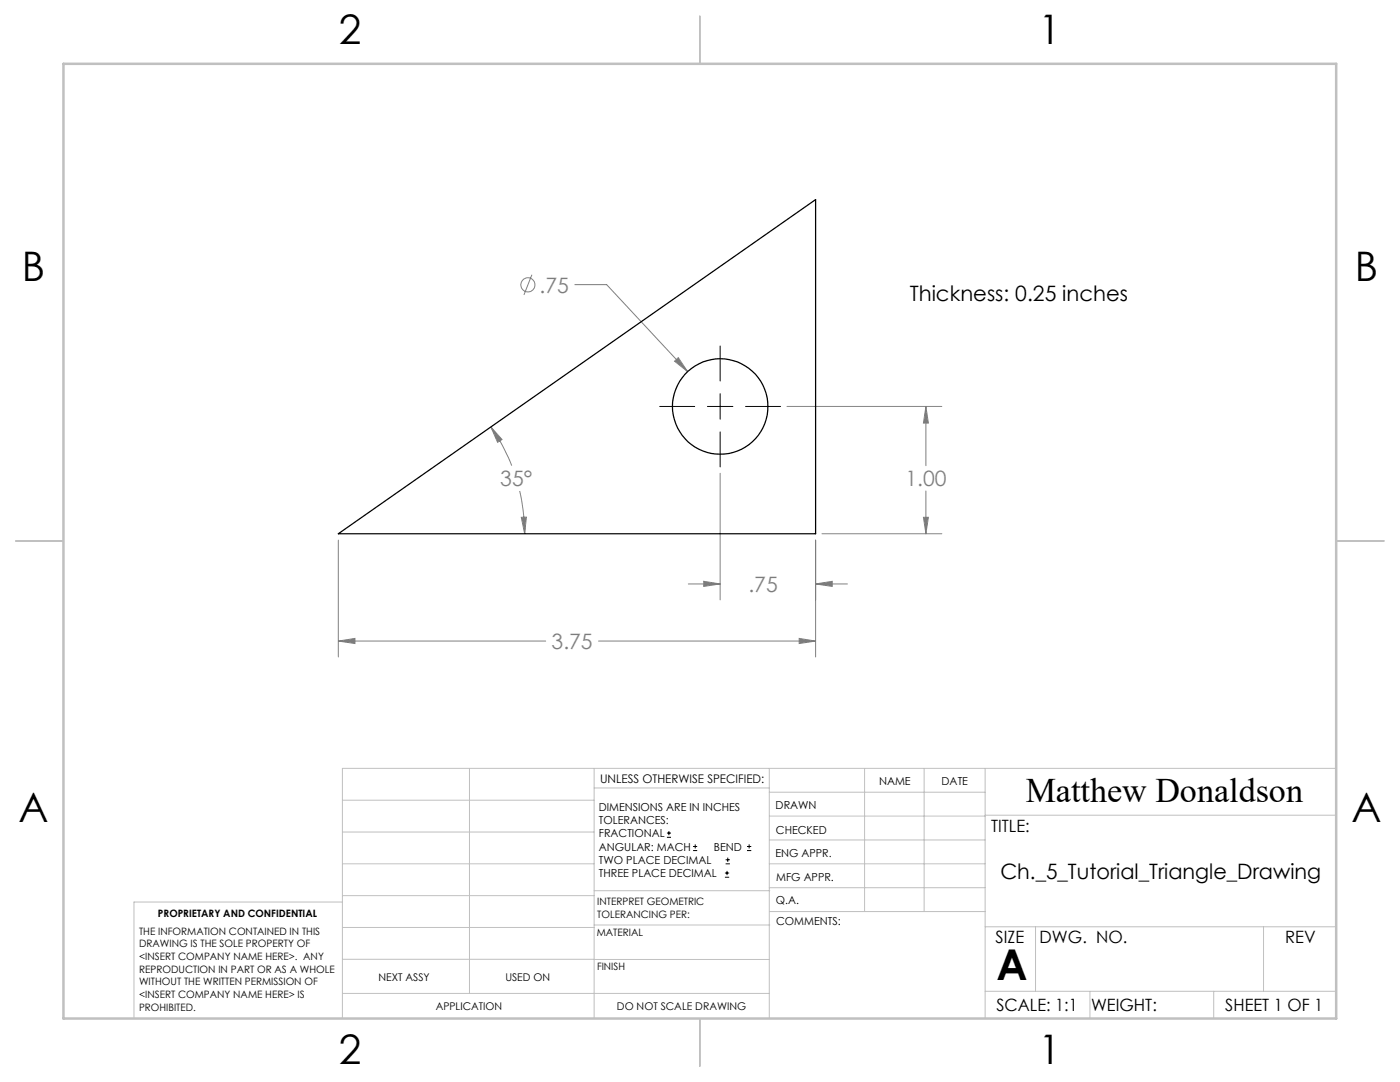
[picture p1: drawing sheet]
<svg xmlns="http://www.w3.org/2000/svg" width="279mm" height="216mm" viewBox="0 0 279 216" stroke-linecap="round" stroke-linejoin="round" font-family="sans-serif">
<g fill="none" stroke="#808080" stroke-width=".2">
<path d="M106.2 54.8l-1.6 4M114.7 56.8h6.4l16.1 17.4M134.6 72.1l.8-.7 1.8 2.8zM98 85.2l2.2 2.5-.9 .6zM98 85.2a35 35 0 0 1 4.1 7.7M103.7 98a39.4 39.4 0 0 1 1 8.5M143.7 94.4v25.3M157.1 81.1h30.9M184.8 81.1l.5 3.3h-1zM184.8 81.1v11.8M184.8 98v8.5M67.5 107.8v23.3"/>
<path d="M104 103.2h1.1l-.4 3.3zM137.4 116.5h6.3M140.4 116l3.3 .5-3.3 .5zM162.8 116.5l3.3-.5v1zM162.8 107.8v23.3M162.8 116.5h6.3M164 106.5h24M184.3 103.2h1l-.5 3.3zM67.5 127.9l3.3-.5v1zM67.5 127.9h41.4M119.5 127.9h43.3M159.5 127.4l3.3 .5-3.3 .5z"/>
<circle cx="105.4" cy="56.8" r="1.4"/>
</g>
<g fill="none" stroke="#000" stroke-width=".2">
<path d="M143.7 69v7M143.7 78.6v5M131.7 81.1h6.9M141.2 81.1h5.1M143.7 86.2v7M148.8 81.1h7M133.1 167.1h.8M133.1 166.2h.8M133.5 165.8v.9M138.3 169.7h.8M138.3 168.9h.8M138.7 168.5v.8"/>
<path d="M144.7 175h.8M144.7 174.2h.8M144.8 172.4h.9M144.8 171.6h.9M145.1 173.8v.8M145.2 171.1v.9M149.1 169.7h.8M149.1 168.9h.8M149.5 168.5v.8"/>
</g>
<g fill="none" stroke="#c0c0c0" stroke-width=".2">
<path d="M68.3 159.7h50.3M93.7 153.3v44.9M118.6 153.3v49.9M118.6 157.2h34.9M153.5 153.3v49.9M153.5 158.1h43.1M172.5 153.3v28.6M184.4 153.3v28.6M196.6 153.3v49.9M266.7 153.3h-198.4v49.9M68.3 178.7h50.3M68.3 172.4h50.3"/>
<path d="M68.3 166h50.3M68.3 180h-41.6v23.2M118.6 177.7h35M153.5 167.6h43.1M153.5 162.8h43.1M153.5 172.4h43.1M153.5 177.1h43.1M196.6 162.7h70.1M68.3 198.2h85.2M68.3 191.4l85.2 .1M68.3 185.1h50.3M118.6 184.6h35"/>
<path d="M153.6 181.9h43M196.6 197.8h70.1M196.6 184.9h70.1M206.7 184.9v12.9M217.5 197.8v5.4M242.2 197.8v5.4M252.2 184.9v12.9"/>
</g>
<path d="M139.7 3.2v9.5M3.1 107.9h9.6M266.7 107.9h9.5M139.7 203.2v9.6" fill="none" stroke="#c0c0c0" stroke-width=".25"/>
<path d="M12.7 12.7h254v190.5h-254z" fill="none" stroke="#c0c0c0" stroke-width=".5"/>
<path d="M159.5 127.4l3.3 .5-3.3 .5zM67.5 127.9l3.3-.5v1zM104 103.2h1.1l-.4 3.3zM98 85.2l2.2 2.5-.9 .6zM134.6 72.1l2.6 2.1-1.8-2.8zM140.4 116l3.3 .5-3.3 .5zM162.8 116.5l3.3-.5v1zM184.3 103.2h1l-.5 3.3zM184.8 81.1l.5 3.3h-1z" fill="#808080"/>
<g fill="none" stroke="#000" stroke-width=".25">
<path d="M67.5 106.5l95.3-66.7v66.7z"/>
<circle cx="143.7" cy="81.1" r="9.5"/>
</g>
<text font-size="8.5" x="198.9" y="195.5">A</text>
<g font-size="8.1">
<text x="67.6" y="8.9">2</text>
<text x="207.3" y="8.9">1</text>
<text x="4.4" y="56.2">B</text>
<text x="270.4" y="56.2">B</text>
<text x="3.7" y="164.1">A</text>
<text x="269.7" y="164.1">A</text>
<text x="67.6" y="212.4">2</text>
<text x="207.3" y="212.4">1</text>
</g>
<text font-size="6.9" x="204.7" y="160.1">Matthew Donaldson</text>
<g font-size="4.2" fill="#808080">
<text x="107.7" y="58.4">.75</text>
<text x="99.8" y="97">35°</text>
<text x="180.7" y="97">1.00</text>
<text x="149.4" y="118.1">.75</text>
<text x="110.1" y="129.5">3.75</text>
</g>
<g font-size="4.2">
<text x="181.6" y="60.1">Thickness: 0.25 inches</text>
<text x="199.7" y="175.3">Ch._5_Tutorial_Triangle_Drawing</text>
</g>
<g font-size="3.4">
<text x="197.8" y="166">TITLE:</text>
<text x="198.7" y="188.1">SIZE</text>
<text x="207.5" y="188.1">DWG. NO.</text>
<text x="256.5" y="188.2">REV</text>
<text x="198.8" y="201.7">SCALE: 1:1</text>
<text x="217.7" y="201.8">WEIGHT:</text>
<text x="244.5" y="201.7">SHEET 1 OF 1</text>
</g>
<text font-size="2.4" x="119.8" y="156.2">UNLESS OTHERWISE SPECIFIED:</text>
<g font-size="2.2">
<text x="119.5" y="161.8">DIMENSIONS ARE IN INCHES</text>
<text x="154.8" y="161.4">DRAWN</text>
<text x="175.4" y="156.6">NAME</text>
<text x="187.9" y="156.7">DATE</text>
<text x="119.5" y="164.4">TOLERANCES:</text>
<text x="119.5" y="167.1">FRACTIONAL</text>
<text x="154.9" y="166.3">CHECKED</text>
<text x="119.5" y="169.7">ANGULAR: MACH</text>
<text x="119.5" y="172.4">TWO PLACE DECIMAL</text>
<text x="142.5" y="169.7">BEND</text>
<text x="154.8" y="171">ENG APPR.</text>
<text x="119.5" y="175">THREE PLACE DECIMAL</text>
<text x="154.9" y="175.7">MFG APPR.</text>
<text x="154.9" y="180.4">Q.A.</text>
<text x="154.9" y="184.6">COMMENTS:</text>
</g>
<g font-size="2.1">
<text x="75.5" y="195.7">NEXT ASSY</text>
<text x="100.9" y="195.7">USED ON</text>
<text x="86.9" y="201.5">APPLICATION</text>
<text x="123.1" y="201.6">DO NOT SCALE DRAWING</text>
</g>
<g font-size="2">
<text x="31.5" y="182.9">PROPRIETARY AND CONFIDENTIAL</text>
<text x="119.2" y="180.6">INTERPRET GEOMETRIC</text>
<text x="119.2" y="183.1">TOLERANCING PER:</text>
<text x="27.8" y="186.5">THE INFORMATION CONTAINED IN THIS</text>
<text x="27.8" y="189">DRAWING IS THE SOLE PROPERTY OF</text>
<text x="27.8" y="191.6">&lt;INSERT COMPANY NAME HERE&gt;. ANY</text>
<text x="119.1" y="186.7">MATERIAL</text>
<text x="27.8" y="194.1">REPRODUCTION IN PART OR AS A WHOLE</text>
<text x="27.8" y="196.6">WITHOUT THE WRITTEN PERMISSION OF</text>
<text x="119.1" y="193.5">FINISH</text>
<text x="27.8" y="199.1">&lt;INSERT COMPANY NAME HERE&gt; IS</text>
<text x="27.8" y="201.7">PROHIBITED.</text>
</g>
</svg>
